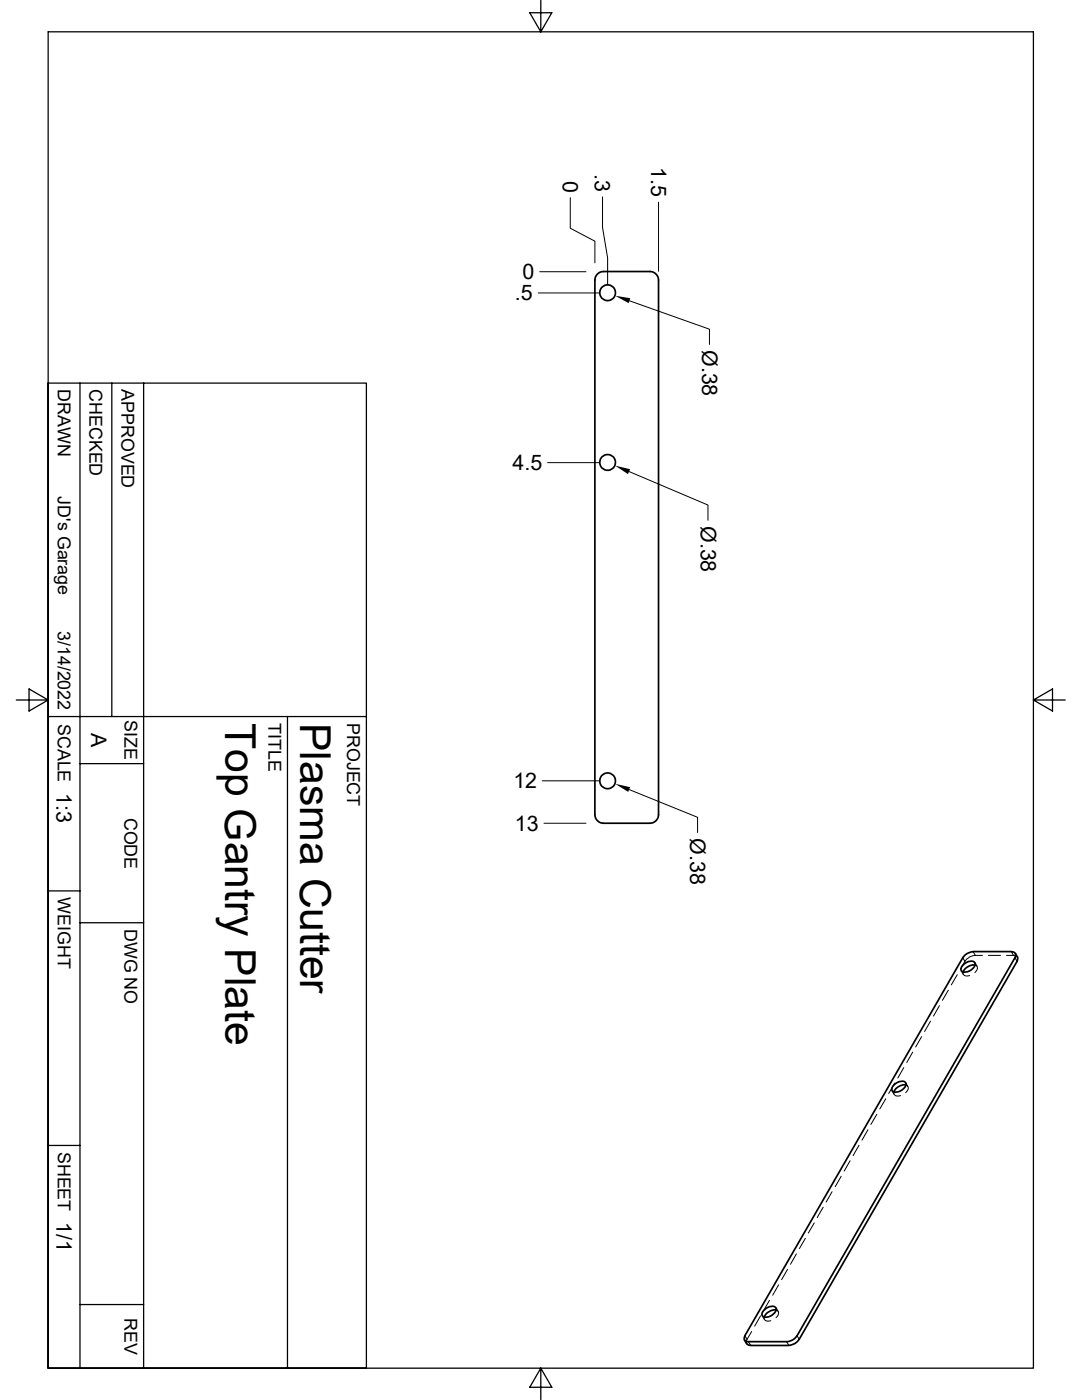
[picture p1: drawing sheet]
<svg xmlns="http://www.w3.org/2000/svg" width="216mm" height="279mm" viewBox="0 0 216 279" stroke-linecap="round" stroke-linejoin="round" font-family="sans-serif">
<g fill="none" stroke="#000" stroke-width=".34">
<path d="M119.2 54.7l.6-.4 .6-.1h9.3a1.74 1.74 0 0 1 1.7 1.7v106.7a1.74 1.74 0 0 1-1.7 1.7h-9.3a1.74 1.74 0 0 1-1.7-1.7v-106.7l.1-.7zM192 192.7a1.99 1.99 0 0 1 2.4-.7 .92 .92 0 0 1-.3 1.3l-.3 .3a1.27 1.27 0 0 1-2.1-.1zM194.2 189.9h7.6M194.2 189.9a2.57 2.57 0 0 0-2.1 1.2l-43.5 75.5a.73 .73 0 0 0 0 .8 .73 .73 0 0 0 .8 .4h7.6a2.57 2.57 0 0 0 2-1.2l43.5-75.5a.73 .73 0 0 0 .1-.8 .73 .73 0 0 0-.8-.4M194.6 192.6a2.31 2.31 0 0 0-2.4 1.4M202.6 190.3l.5 .9-.2 .7-43.4 75.4a2.57 2.57 0 0 1-2.1 1.2M178.2 216.7a1.99 1.99 0 0 1 2.4-.8 .92 .92 0 0 1-.3 1.4l-.3 .3a1.27 1.27 0 0 1-2.1-.1zM180.8 216.5a2.31 2.31 0 0 0-2.4 1.4M148.5 267.4l.6 .9 .7 .2M149.8 268.5h7.6M152.6 261.4l.3-.3a1.27 1.27 0 0 1 2 .1 2.05 2.05 0 0 1-2.7 1.5 .92 .92 0 0 1 .4-1.3zM154.9 261.5a2.31 2.31 0 0 0-2.4 1.3"/>
<circle cx="121.2" cy="58.4" r="1.57"/>
<circle cx="121.2" cy="92.3" r="1.57"/>
<circle cx="121.2" cy="155.8" r="1.57"/>
</g>
<g fill="none" stroke="#000" stroke-width=".2">
<path d="M113.8 39.5v6.1l4.9 2.5v4.4M120.2 39.3v6.1l1 6.1v5.2M107.4 58.5h12.1M107.7 54.2h9.2M131.4 40.3v13.8M125.6 60l16 5.7v3M109.3 92.3h10.2M125.5 94.1l15.8 6.7v3M108.2 155.8h11.3M125.5 157.6l13.7 5.5v3.1M108.5 164.3h8.4M189.2 197.6l-1.2 2"/>
<path d="M191 194.5l-1.2 2.1M191.8 193.7l.4 .7M192.1 191.1l.4 .8M192.2 194a.83 .83 0 0 0 .4 .8 .83 .83 0 0 0 .9-.1M192.5 191.9l-.9 1.6M194.2 189.9l.4 .8M194.5 192.1l.5 .8M194.6 192.6a.84 .84 0 0 1 .5 .8 .84 .84 0 0 1-.6 .7M194.6 190.7a2.57 2.57 0 0 0-2.1 1.2M194.6 190.7h1.4M197.2 190.7h2.4M200.8 190.7h1.4"/>
<path d="M201.8 189.9l.4 .8h.4l.4 .3M202.5 191.1l.4 .8M176.7 219.3l-1.1 2M178 217.6l.4 .8M178.4 217.9a.83 .83 0 0 0 .4 .8 .83 .83 0 0 0 .9 0M178.5 216.2l-1.2 2M180.3 213.1l-1.1 2M180.7 216.1l.4 .7M180.8 216.5a.84 .84 0 0 1 .4 .8 .84 .84 0 0 1-.5 .8M182.1 210l-1.2 2M183.9 206.9l-1.2 2.1M185.7 203.8l-1.2 2.1"/>
<path d="M187.5 200.7l-1.2 2.1M166 237.8l-1.2 2.1M167.9 234.7l-1.2 2.1M169.6 231.6l-1.2 2.1M171.4 228.6l-1.2 2M173.2 225.5l-1.2 2M175 222.4l-1.2 2M153.5 259.5l-1.1 2.1M155.4 256.4l-1.2 2.1M157.1 253.3l-1.1 2.1M158.9 250.2l-1.2 2.1M160.7 247.1l-1.2 2.1"/>
<path d="M162.5 244.1l-1.2 2M164.3 240.9l-1.2 2.1M148.6 266.6l.5 .7M149.1 267.3l-.1 .8M149.4 267.8l.4 .7M150 265.7l-.9 1.6M151.8 262.6l-1.2 2.1M152.1 262.6l.4 .7M152.5 262.8a.81 .81 0 0 0 .4 .8 .81 .81 0 0 0 .9 0M154.9 261l.4 .7M154.9 261.5a.82 .82 0 0 1 .5 .7 .82 .82 0 0 1-.5 .8M157 267.8l.4 .7"/>
<path d="M159 266.6l.5 .7"/>
</g>
<g fill="none" stroke="#000" stroke-width=".25">
<path d="M9.6 6.4h196.6v266.6h-196.6zM107.9 0v6.4l2.2-3.9h-4.4l2.2 3.9M9.6 76.5h63.5v196.5h-63.5zM16 76.5v196.5M22.3 76.5v66.5M28.7 76.5v196.5M3.3 139.7h6.3l-3.8 2.2v-4.4l3.8 2.2M206.2 139.7l3.8-2.2v4.4l-3.8-2.2h6.4M9.6 143h63.5M16 152.4h12.7M57.4 143v130M9.6 177.8h6.4"/>
<path d="M16 184.1h12.7M9.6 228.6h6.4M16 260.3h12.7M107.9 273l-2.2 3.9h4.4l-2.2-3.9v6.4"/>
</g>
<path d="M122.7 59l3.1 .5-.4 1zM122.7 92.9l3 .7-.4 1zM122.7 156.4l3 .7-.4 .9z" fill="#000"/>
<g font-size="8.5">
<text x="44.9" y="144.3" transform="rotate(90 44.9 144.3)">Top Gantry Plate</text>
<text x="59.9" y="144.3" transform="rotate(90 59.9 144.3)">Plasma Cutter</text>
</g>
<g font-size="4.3">
<text x="118.7" y="34.7" transform="rotate(90 118.7 34.7)">.3</text>
<text x="129.9" y="33.4" transform="rotate(90 129.9 33.4)">1.5</text>
<text x="112.3" y="36" transform="rotate(90 112.3 36)">0</text>
<text x="102.7" y="59.9">.5</text>
<text x="104.3" y="55.7">0</text>
<text x="140.1" y="69.8" transform="rotate(90 140.1 69.8)">Ø.38</text>
<text x="102.3" y="93.8">4.5</text>
<text x="139.8" y="104.9" transform="rotate(90 139.8 104.9)">Ø.38</text>
<text x="18.2" y="146.3" transform="rotate(90 18.2 146.3)">A</text>
<text x="11.3" y="158.2" transform="rotate(90 11.3 158.2)">1:3</text>
<text x="102.4" y="157.4">12</text>
<text x="102.7" y="165.8">13</text>
<text x="137.7" y="167.3" transform="rotate(90 137.7 167.3)">Ø.38</text>
<text x="11.3" y="243.8" transform="rotate(90 11.3 243.8)">1/1</text>
</g>
<g font-size="3.6">
<text x="11.5" y="77.7" transform="rotate(90 11.5 77.7)">DRAWN</text>
<text x="17.9" y="77.7" transform="rotate(90 17.9 77.7)">CHECKED</text>
<text x="24.2" y="77.7" transform="rotate(90 24.2 77.7)">APPROVED</text>
<text x="11.5" y="99" transform="rotate(90 11.5 99)">JD's Garage</text>
<text x="11.5" y="125.9" transform="rotate(90 11.5 125.9)">3/14/2022</text>
<text x="24.9" y="143.8" transform="rotate(90 24.9 143.8)">SIZE</text>
<text x="11.5" y="144.5" transform="rotate(90 11.5 144.5)">SCALE</text>
<text x="53.6" y="144.3" transform="rotate(90 53.6 144.3)">TITLE</text>
<text x="69.3" y="144.3" transform="rotate(90 69.3 144.3)">PROJECT</text>
<text x="24.9" y="163.2" transform="rotate(90 24.9 163.2)">CODE</text>
<text x="11.5" y="179.1" transform="rotate(90 11.5 179.1)">WEIGHT</text>
<text x="24.9" y="185.4" transform="rotate(90 24.9 185.4)">DWG NO</text>
<text x="11.5" y="229.9" transform="rotate(90 11.5 229.9)">SHEET</text>
<text x="24.9" y="263" transform="rotate(90 24.9 263)">REV</text>
</g>
</svg>
